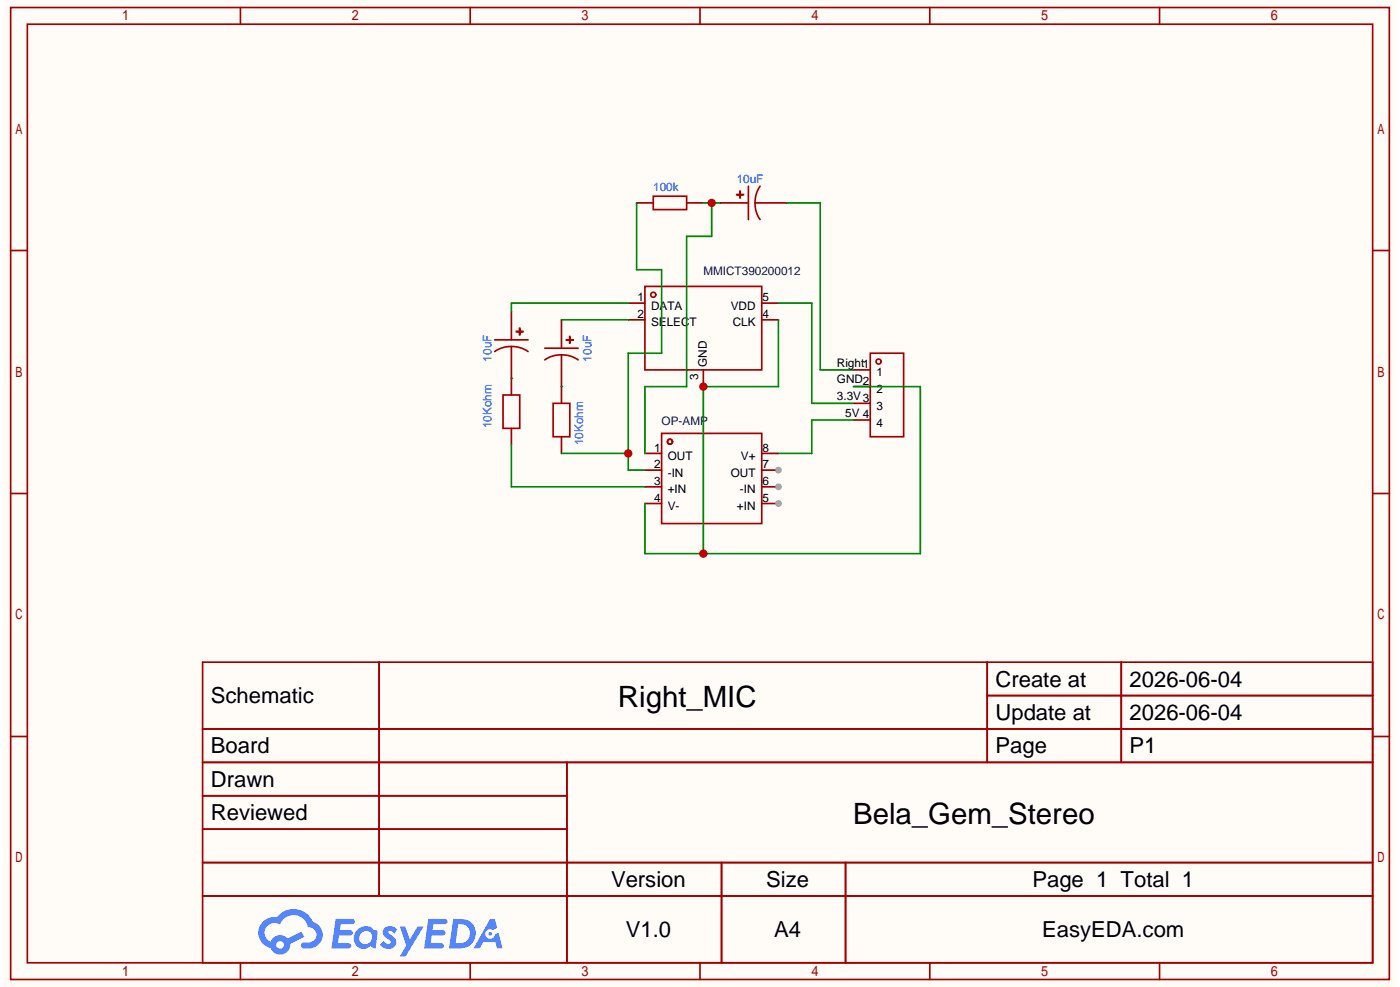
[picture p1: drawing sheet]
<svg xmlns="http://www.w3.org/2000/svg" width="210mm" height="148mm" viewBox="0 0 210 148" stroke-linecap="round" stroke-linejoin="round" font-family="sans-serif">
<path d="M.5 0h208.8v147.8h-208.8z" fill="#fffcf7"/>
<g fill="none" stroke="#a10000" stroke-width=".25">
<path d="M1.6 1.1h206.6v145.6h-206.6zM4.1 3.6h201.6v140.6h-201.6zM36 1.1v2.5M70.5 1.1v2.5M104.9 1.1v2.5M139.3 1.1v2.5M173.8 1.1v2.5M1.6 37.5h2.5M205.7 37.5h2.5M1.6 73.9h2.5M205.7 73.9h2.5M30.4 99.2h175.3v45h-175.3z"/>
<path d="M56.8 99.2v35M147.9 99.2v15M168 99.2v15M1.6 110.3h2.5M30.4 109.2h175.3M30.4 114.2h175.3M30.4 119.2h54.6M85 114.2v30M147.9 104.2h57.8M205.7 110.3h2.5M30.4 129.2h175.3M30.4 124.2h54.6"/>
<path d="M30.4 134.2h175.3M108.1 129.2v15M126.7 129.2v15M36 144.2v2.5M70.5 144.2v2.5M104.9 144.2v2.5M139.3 144.2v2.5M173.8 144.2v2.5"/>
</g>
<g fill="#5487ff">
<path d="M57.7 139a1.28 1.28 0 0 1 1.8 .2l-.4 .7a.53 .53 0 0 0-.9-.3l.1 .2a2.28 2.28 0 0 1 1.1 1.3 1.34 1.34 0 0 1-1.1 1 1.34 1.34 0 0 1-1.4-.6l.6-.6a.69 .69 0 0 0 1.1 .3l-.1-.2a2.36 2.36 0 0 1-1.1-1.4l.1-.5z"/>
<path d="M59.9 138.8h.8l.7 1.9 1.2-1.9h.9l-2.7 4.4h-.9l1-1.6z"/>
<path d="M50.3 137.6h1.6a1.29 1.29 0 0 1 1.2 .2 .39 .39 0 0 1-.3 .6h-1.7l-.2 .9h1.6a.39 .39 0 0 1 .4 .5 .39 .39 0 0 1-.4 .3h-1.7l-.2 1.2h.8a1.21 1.21 0 0 1 1.2 .2 .39 .39 0 0 1-.3 .5h-2.6z"/>
<path d="M64.2 137.6h1.6a1.3 1.3 0 0 1 1.2 .2 .39 .39 0 0 1-.3 .6h-1.8l-.1 .9h1.6a.39 .39 0 0 1 .4 .5 .39 .39 0 0 1-.4 .3h-1.7l-.2 1.2h.8a1.21 1.21 0 0 1 1.2 .2 .39 .39 0 0 1-.4 .5h-2.5z"/>
<path d="M73.4 137.6h.8l.3 1.4-.6 .3a.74 .74 0 0 0-1.1 .3 .74 .74 0 0 0 .5 1 .74 .74 0 0 0 .9-.6l.5-.3 .6 2.3h-.8l-.3-.9h-1.8l-.5 .9h-.9z"/>
<path d="M67.9 137.6l-.6 4.4h1.4a2.23 2.23 0 0 0 2.5-1.6 2.23 2.23 0 0 0-1.3-2.6zM68.7 138.4a1.48 1.48 0 0 1 1.7 1.5 1.48 1.48 0 0 1-1.8 1.4h-.3z"/>
<path d="M53.5 139.4a1.59 1.59 0 0 0-.3 1.9 1.59 1.59 0 0 0 1.8 .7l.5-.3 .4 .3h.4l.3-2.4-.2-.3h-.1a.56 .56 0 0 1-.6-.4 1.72 1.72 0 0 0-2.2 .5zM54.2 139.8a.95 .95 0 0 1 1.4 0 .95 .95 0 0 1-.2 1.4 .94 .94 0 0 1-1.4-.1 .94 .94 0 0 1 .2-1.3z"/>
<path d="M39.4 138a2.33 2.33 0 0 0 1.1 4 1.52 1.52 0 0 0 1.8 1 1.52 1.52 0 0 0 1.2-1.6l2.1-1.1-.4-.8-2.1 1.1a1.55 1.55 0 0 0-2.5 .4 1.48 1.48 0 0 1-.8-2 1.48 1.48 0 0 1 2.2-.5 2.19 2.19 0 0 1 2.2-1.4 2.19 2.19 0 0 1 2 1.8 1.14 1.14 0 0 1 1.2 1 1.14 1.14 0 0 1-1.1 1.3h-.6a.46 .46 0 0 0-.6 .3 .46 .46 0 0 0 .4 .6 2.22 2.22 0 0 0 2.8-2.5 2.08 2.08 0 0 0-1.4-1.5 3.1 3.1 0 0 0-5.4-.7l-.3-.1a2.51 2.51 0 0 0-1.8 .7zM41.4 141.5a.6 .6 0 0 1 1.2 0 .6 .6 0 0 1-1.2 0z"/>
<circle cx="73.5" cy="139.9" r=".28"/>
</g>
<path d="M95.4 30.4h2.5M102.9 30.4h2.5M76.6 56.7v2.5M84.1 57.9v2.5M76.6 64.2v2.5M84.1 65.4v2.5M96.6 67.9h2.5M96.6 70.4h2.5M96.6 72.9h2.5M96.6 75.4h2.5M114.2 75.4h2.5" fill="none" stroke="#870000" stroke-width=".25"/>
<g fill="none" stroke="#a10000" stroke-width=".25">
<path d="M97.9 29.4h5v2h-5zM75.4 59.2h2.5v5h-2.5zM82.9 60.4h2.5v5h-2.5zM99.1 64.9h15.1v13.5h-15.1z"/>
<circle cx="100.4" cy="66.2" r=".38"/>
</g>
<circle cx="116.7" cy="75.4" r=".5" fill="#999"/>
<path d="M114.2 72.9h2.5" fill="none" stroke="#870000" stroke-width=".25"/>
<circle cx="116.7" cy="72.9" r=".5" fill="#999"/>
<path d="M114.2 70.4h2.5" fill="none" stroke="#870000" stroke-width=".25"/>
<circle cx="116.7" cy="70.4" r=".5" fill="#999"/>
<g fill="none" stroke="#870000" stroke-width=".25">
<path d="M107.9 30.4h4.3M113.2 30.4h4.7M76.6 46.6v4.3M76.6 51.9v4.8M84.1 47.9v4.3M84.1 53.2v4.7M94.1 45.4h2.5M94.1 47.9h2.5M105.4 55.4v2.5M114.2 45.4h2.5M114.2 47.9h2.5M127.9 55.4h2.5"/>
<path d="M127.9 57.9h2.5M114.2 67.9h2.5M127.9 60.4h2.5M127.9 62.9h2.5"/>
</g>
<g fill="none" stroke="#a10000" stroke-width=".25">
<path d="M110.4 29.1l1 .1zM110.9 28.6v1zM112.2 27.9v5M113.9 27.9a4.5 4.5 0 0 0 0 5M74.1 52.7a4.5 4.5 0 0 1 5 0M74.1 50.9h5M77.4 49.7h1zM77.9 49.2v1zM81.6 53.9a4.5 4.5 0 0 1 5 0M81.6 52.2h5M84.9 50.9h1zM85.4 50.4v1z"/>
<path d="M96.6 42.9h17.6v12.5h-17.6zM130.4 52.9h5v12.5h-5z"/>
<circle cx="97.9" cy="44.1" r=".38"/>
<circle cx="131.7" cy="54.2" r=".38"/>
</g>
<path d="M95.4 30.4v10h3.7v12.5h-5v17.5h2.5M76.6 56.7h.1M84.1 57.9h.1M84.1 67.9h10" fill="none" stroke="#008700" stroke-width=".25"/>
<circle cx="94.1" cy="67.9" r=".62" fill="#c00"/>
<path d="M105.4 30.4h2.5M106.7 30.4v5h-3.8v22.5h-6.3v10" fill="none" stroke="#008700" stroke-width=".25"/>
<circle cx="106.7" cy="30.4" r=".62" fill="#c00"/>
<path d="M116.7 47.9v10h-11.3v25M127.9 57.9h10v25h-41.3v-7.5" fill="none" stroke="#008700" stroke-width=".25"/>
<g fill="#c00">
<circle cx="105.4" cy="57.9" r=".62"/>
<circle cx="105.4" cy="82.9" r=".62"/>
</g>
<path d="M117.9 30.4h5v25h5M84.1 47.9h10M94.1 45.4h-17.5v1.2M116.7 45.4h5v15h6.2M76.6 66.7v6.2h20M127.9 62.9h-6.2v5h-5" fill="none" stroke="#008700" stroke-width=".25"/>
<g font-size="4.4">
<text x="92.6" y="105.9">Right_MIC</text>
<text x="127.8" y="123.4">Bela_Gem_Stereo</text>
</g>
<g font-size="3.3">
<text x="31.6" y="105.3">Schematic</text>
<text x="149.2" y="102.8">Create at</text>
<text x="149.2" y="107.8">Update at</text>
<text x="169.3" y="102.8">2026-06-04</text>
<text x="169.3" y="107.8">2026-06-04</text>
<text x="31.6" y="112.8">Board</text>
<text x="149.2" y="112.8">Page</text>
<text x="169.3" y="112.8">P1</text>
<text x="31.6" y="117.8">Drawn</text>
<text x="31.6" y="122.8">Reviewed</text>
<text x="91.6" y="132.8">Version</text>
<text x="114.8" y="132.8">Size</text>
<text x="154.7" y="132.8">Page 1 Total 1</text>
<text x="93.8" y="140.3">V1.0</text>
<text x="116" y="140.3">A4</text>
<text x="156.2" y="140.3">EasyEDA.com</text>
</g>
<g font-size="1.8" fill="#00f">
<text x="97.9" y="28.6">100k</text>
<text x="110.4" y="27.4">10uF</text>
<text x="73.6" y="54.2" transform="rotate(-90 73.6 54.2)">10uF</text>
<text x="88.6" y="54.2" transform="rotate(-90 88.6 54.2)">10uF</text>
<text x="73.6" y="64.2" transform="rotate(-90 73.6 64.2)">10Kohm</text>
<text x="87.4" y="66.7" transform="rotate(-90 87.4 66.7)">10Kohm</text>
</g>
<g font-size="1.8" fill="#000080">
<text x="105.4" y="41.1">MMICT390200012</text>
<text x="99.1" y="63.7">OP-AMP</text>
</g>
<g font-size="1.8">
<text x="95.5" y="45.1">1</text>
<text x="95.5" y="47.6">2</text>
<text x="97.6" y="46.4">DATA</text>
<text x="109.5" y="46.4">VDD</text>
<text x="114.3" y="47.6">4</text>
<text x="114.3" y="45.1">5</text>
<text x="97.6" y="48.9">SELECT</text>
<text x="109.8" y="48.9">CLK</text>
<text x="104.7" y="57" transform="rotate(-90 104.7 57)">3</text>
<text x="105.9" y="55" transform="rotate(-90 105.9 55)">GND</text>
<text x="125.4" y="57.4">GND2</text>
<text x="125.4" y="59.9">3.3V3</text>
<text x="125.4" y="54.9">Right1</text>
<text x="131.3" y="56.4">1</text>
<text x="131.3" y="58.9">2</text>
<text x="126.7" y="62.4">5V 4</text>
<text x="131.3" y="61.4">3</text>
<text x="131.3" y="63.9">4</text>
<text x="98" y="67.6">1</text>
<text x="98" y="70.1">2</text>
<text x="100.1" y="68.9">OUT</text>
<text x="100.1" y="71.4">-IN</text>
<text x="109.5" y="71.4">OUT</text>
<text x="111" y="68.9">V+</text>
<text x="114.3" y="70.1">7</text>
<text x="114.3" y="67.6">8</text>
<text x="98" y="72.6">3</text>
<text x="98" y="75.1">4</text>
<text x="100.1" y="73.9">+IN</text>
<text x="100.1" y="76.4">V-</text>
<text x="110.4" y="76.4">+IN</text>
<text x="110.9" y="73.9">-IN</text>
<text x="114.3" y="75.1">5</text>
<text x="114.3" y="72.6">6</text>
</g>
</svg>
